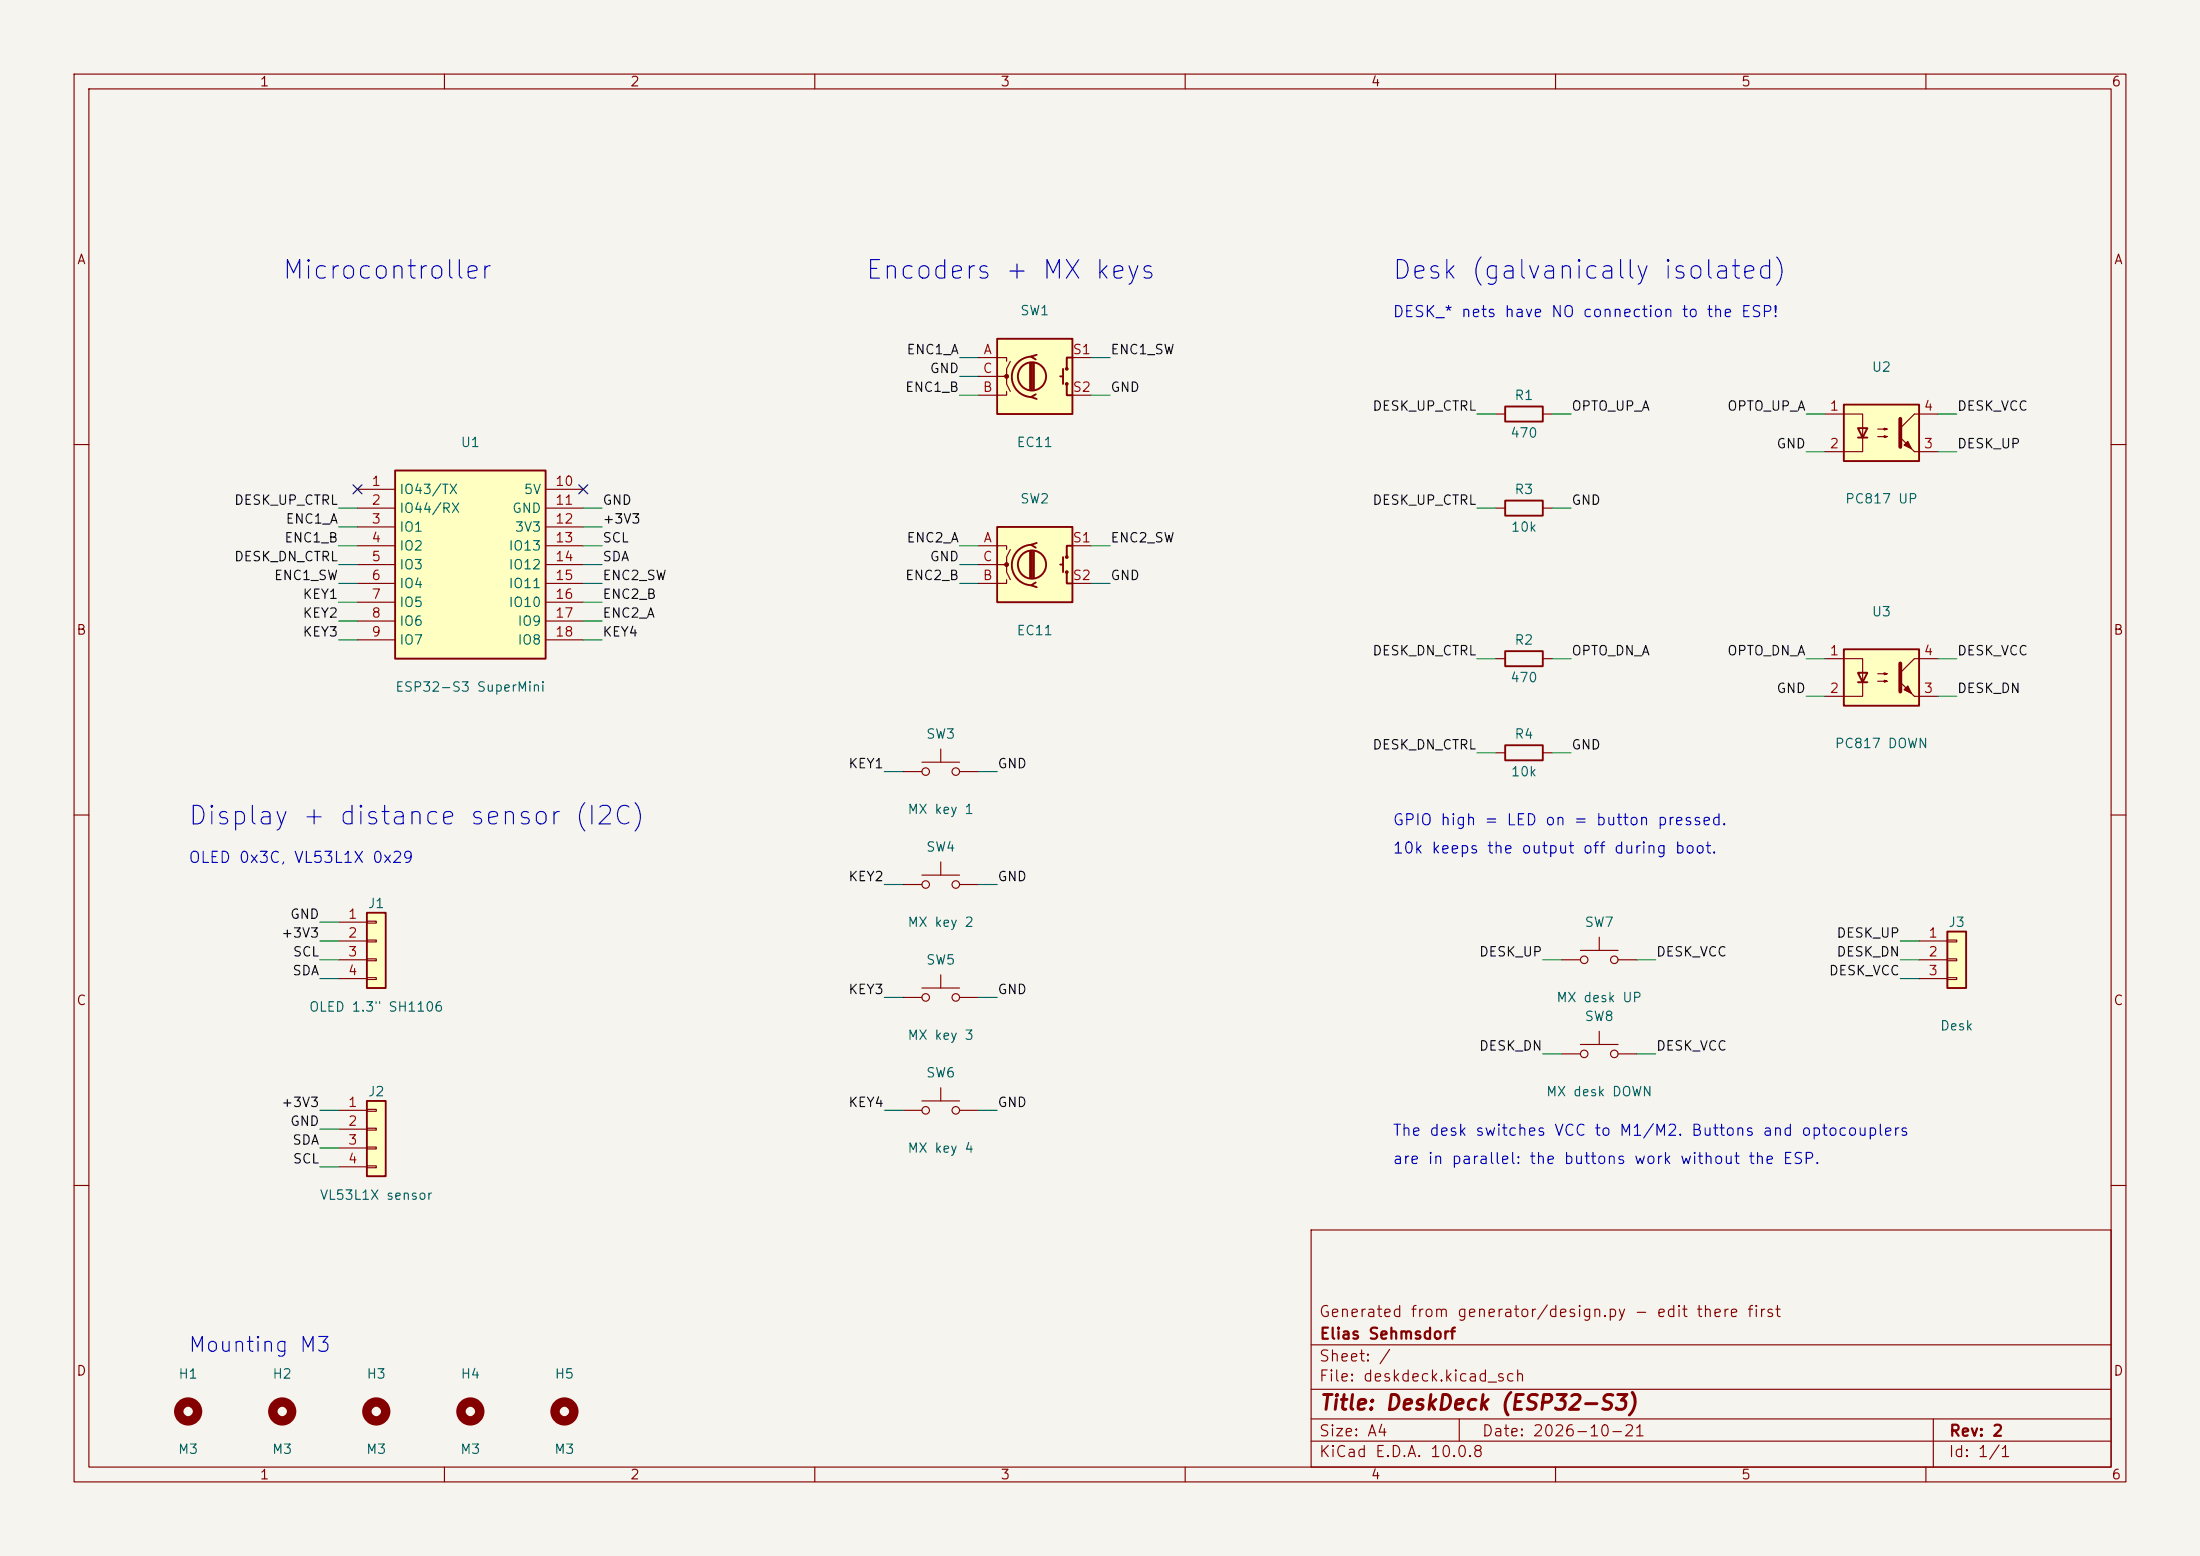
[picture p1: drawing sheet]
(kicad_sch
 (version 20230121)
 (generator eeschema)
 (paper "A4")
 (title_block
  (title "DeskDeck (ESP32-S3)")
  (date "2026-10-21")
  (rev "2")
  (company "Elias Sehmsdorf")
  (comment 1 "Generated from generator/design.py - edit there first"))
 (lib_symbols
  (symbol "deskdeck:ESP32-S3_SuperMini" (in_bom yes) (on_board yes)
   (property "Reference" "U" (at 0 15.24 0) (effects (font (size 1.27 1.27))))
   (property "Value" "ESP32-S3 SuperMini" (at 0 -15.24 0) (effects (font (size 1.27 1.27))))
   (property "Footprint" "deskdeck:ESP32-S3_SuperMini_Socket" (at 0 -17.78 0) (effects (font (size 1.27 1.27))
    hide))
   (property "Datasheet" "~" (at 0 0 0) (effects (font (size 1.27 1.27))
    hide))
   (property "ki_description" "ESP32-S3 SuperMini (4 MB flash, 2 MB PSRAM), on female headers" (at 0 0 0) (effects (font (size 1.27 1.27))
    hide))
   (symbol "ESP32-S3_SuperMini_0_1"
    (rectangle (start -10.16 12.7) (end 10.16 -12.7) (stroke (width 0.254) (type default)) (fill (type background))))
   (symbol "ESP32-S3_SuperMini_1_1"
    (pin passive line (at -15.24 10.16 0) (length 5.08) (name "IO43/TX" (effects (font (size 1.27 1.27)))) (number "1" (effects (font (size 1.27 1.27)))))
    (pin passive line (at 15.24 10.16 180) (length 5.08) (name "5V" (effects (font (size 1.27 1.27)))) (number "10" (effects (font (size 1.27 1.27)))))
    (pin passive line (at -15.24 7.62 0) (length 5.08) (name "IO44/RX" (effects (font (size 1.27 1.27)))) (number "2" (effects (font (size 1.27 1.27)))))
    (pin passive line (at 15.24 7.62 180) (length 5.08) (name "GND" (effects (font (size 1.27 1.27)))) (number "11" (effects (font (size 1.27 1.27)))))
    (pin passive line (at -15.24 5.08 0) (length 5.08) (name "IO1" (effects (font (size 1.27 1.27)))) (number "3" (effects (font (size 1.27 1.27)))))
    (pin passive line (at 15.24 5.08 180) (length 5.08) (name "3V3" (effects (font (size 1.27 1.27)))) (number "12" (effects (font (size 1.27 1.27)))))
    (pin passive line (at -15.24 2.54 0) (length 5.08) (name "IO2" (effects (font (size 1.27 1.27)))) (number "4" (effects (font (size 1.27 1.27)))))
    (pin passive line (at 15.24 2.54 180) (length 5.08) (name "IO13" (effects (font (size 1.27 1.27)))) (number "13" (effects (font (size 1.27 1.27)))))
    (pin passive line (at -15.24 0 0) (length 5.08) (name "IO3" (effects (font (size 1.27 1.27)))) (number "5" (effects (font (size 1.27 1.27)))))
    (pin passive line (at 15.24 0 180) (length 5.08) (name "IO12" (effects (font (size 1.27 1.27)))) (number "14" (effects (font (size 1.27 1.27)))))
    (pin passive line (at -15.24 -2.54 0) (length 5.08) (name "IO4" (effects (font (size 1.27 1.27)))) (number "6" (effects (font (size 1.27 1.27)))))
    (pin passive line (at 15.24 -2.54 180) (length 5.08) (name "IO11" (effects (font (size 1.27 1.27)))) (number "15" (effects (font (size 1.27 1.27)))))
    (pin passive line (at -15.24 -5.08 0) (length 5.08) (name "IO5" (effects (font (size 1.27 1.27)))) (number "7" (effects (font (size 1.27 1.27)))))
    (pin passive line (at 15.24 -5.08 180) (length 5.08) (name "IO10" (effects (font (size 1.27 1.27)))) (number "16" (effects (font (size 1.27 1.27)))))
    (pin passive line (at -15.24 -7.62 0) (length 5.08) (name "IO6" (effects (font (size 1.27 1.27)))) (number "8" (effects (font (size 1.27 1.27)))))
    (pin passive line (at 15.24 -7.62 180) (length 5.08) (name "IO9" (effects (font (size 1.27 1.27)))) (number "17" (effects (font (size 1.27 1.27)))))
    (pin passive line (at -15.24 -10.16 0) (length 5.08) (name "IO7" (effects (font (size 1.27 1.27)))) (number "9" (effects (font (size 1.27 1.27)))))
    (pin passive line (at 15.24 -10.16 180) (length 5.08) (name "IO8" (effects (font (size 1.27 1.27)))) (number "18" (effects (font (size 1.27 1.27)))))))
  (symbol "Connector_Generic:Conn_01x04"
   (pin_names
    (offset 1.016)
    hide) (in_bom yes) (on_board yes)
   (property "Reference" "J" (at 0 5.08 0) (effects (font (size 1.27 1.27))))
   (property "Value" "Conn_01x04" (at 0 -7.62 0) (effects (font (size 1.27 1.27))))
   (property "Footprint" "" (at 0 0 0) (effects (font (size 1.27 1.27))
    hide))
   (property "Datasheet" "~" (at 0 0 0) (effects (font (size 1.27 1.27))
    hide))
   (property "ki_keywords" "connector" (at 0 0 0) (effects (font (size 1.27 1.27))
    hide))
   (property "ki_description" "Generic connector, single row, 01x04, script generated (kicad-library-utils/schlib/autogen/connector/)" (at 0 0 0) (effects (font (size 1.27 1.27))
    hide))
   (property "ki_fp_filters" "Connector*:*_1x??_*" (at 0 0 0) (effects (font (size 1.27 1.27))
    hide))
   (symbol "Conn_01x04_1_1"
    (rectangle (start -1.27 -4.953) (end 0 -5.207) (stroke (width 0.1524) (type default)) (fill (type none)))
    (rectangle (start -1.27 -2.413) (end 0 -2.667) (stroke (width 0.1524) (type default)) (fill (type none)))
    (rectangle (start -1.27 0.127) (end 0 -0.127) (stroke (width 0.1524) (type default)) (fill (type none)))
    (rectangle (start -1.27 2.667) (end 0 2.413) (stroke (width 0.1524) (type default)) (fill (type none)))
    (rectangle (start -1.27 3.81) (end 1.27 -6.35) (stroke (width 0.254) (type default)) (fill (type background)))
    (pin passive line (at -5.08 2.54 0) (length 3.81) (name "Pin_1" (effects (font (size 1.27 1.27)))) (number "1" (effects (font (size 1.27 1.27)))))
    (pin passive line (at -5.08 0 0) (length 3.81) (name "Pin_2" (effects (font (size 1.27 1.27)))) (number "2" (effects (font (size 1.27 1.27)))))
    (pin passive line (at -5.08 -2.54 0) (length 3.81) (name "Pin_3" (effects (font (size 1.27 1.27)))) (number "3" (effects (font (size 1.27 1.27)))))
    (pin passive line (at -5.08 -5.08 0) (length 3.81) (name "Pin_4" (effects (font (size 1.27 1.27)))) (number "4" (effects (font (size 1.27 1.27)))))))
  (symbol "Device:RotaryEncoder_Switch"
   (pin_names
    (offset 0.254)
    hide) (in_bom yes) (on_board yes)
   (property "Reference" "SW" (at 0 6.604 0) (effects (font (size 1.27 1.27))))
   (property "Value" "RotaryEncoder_Switch" (at 0 -6.604 0) (effects (font (size 1.27 1.27))))
   (property "Footprint" "" (at -3.81 4.064 0) (effects (font (size 1.27 1.27))
    hide))
   (property "Datasheet" "~" (at 0 6.604 0) (effects (font (size 1.27 1.27))
    hide))
   (property "ki_keywords" "rotary switch encoder switch push button" (at 0 0 0) (effects (font (size 1.27 1.27))
    hide))
   (property "ki_description" "Rotary encoder, dual channel, incremental quadrate outputs, with switch" (at 0 0 0) (effects (font (size 1.27 1.27))
    hide))
   (property "ki_fp_filters" "RotaryEncoder*Switch*" (at 0 0 0) (effects (font (size 1.27 1.27))
    hide))
   (symbol "RotaryEncoder_Switch_0_1"
    (rectangle (start -5.08 5.08) (end 5.08 -5.08) (stroke (width 0.254) (type default)) (fill (type background)))
    (circle (center -3.81 0) (radius 0.254) (stroke (width 0) (type default)) (fill (type outline)))
    (circle (center -0.381 0) (radius 1.905) (stroke (width 0.254) (type default)) (fill (type none)))
    (arc (start -0.381 2.667) (mid -3.0988 -0.0635) (end -0.381 -2.794) (stroke (width 0.254) (type default)) (fill (type none)))
    (polyline (pts (xy -0.635 -1.778) (xy -0.635 1.778)) (stroke (width 0.254) (type default)) (fill (type none)))
    (polyline (pts (xy -0.381 -1.778) (xy -0.381 1.778)) (stroke (width 0.254) (type default)) (fill (type none)))
    (polyline (pts (xy -0.127 1.778) (xy -0.127 -1.778)) (stroke (width 0.254) (type default)) (fill (type none)))
    (polyline (pts (xy 3.81 0) (xy 3.429 0)) (stroke (width 0.254) (type default)) (fill (type none)))
    (polyline (pts (xy 3.81 1.016) (xy 3.81 -1.016)) (stroke (width 0.254) (type default)) (fill (type none)))
    (polyline (pts (xy -5.08 -2.54) (xy -3.81 -2.54) (xy -3.81 -2.032)) (stroke (width 0) (type default)) (fill (type none)))
    (polyline (pts (xy -5.08 2.54) (xy -3.81 2.54) (xy -3.81 2.032)) (stroke (width 0) (type default)) (fill (type none)))
    (polyline (pts (xy 0.254 -3.048) (xy -0.508 -2.794) (xy 0.127 -2.413)) (stroke (width 0.254) (type default)) (fill (type none)))
    (polyline (pts (xy 0.254 2.921) (xy -0.508 2.667) (xy 0.127 2.286)) (stroke (width 0.254) (type default)) (fill (type none)))
    (polyline (pts (xy 5.08 -2.54) (xy 4.318 -2.54) (xy 4.318 -1.016)) (stroke (width 0.254) (type default)) (fill (type none)))
    (polyline (pts (xy 5.08 2.54) (xy 4.318 2.54) (xy 4.318 1.016)) (stroke (width 0.254) (type default)) (fill (type none)))
    (polyline (pts (xy -5.08 0) (xy -3.81 0) (xy -3.81 -1.016) (xy -3.302 -2.032)) (stroke (width 0) (type default)) (fill (type none)))
    (polyline (pts (xy -4.318 0) (xy -3.81 0) (xy -3.81 1.016) (xy -3.302 2.032)) (stroke (width 0) (type default)) (fill (type none)))
    (circle (center 4.318 -1.016) (radius 0.127) (stroke (width 0.254) (type default)) (fill (type none)))
    (circle (center 4.318 1.016) (radius 0.127) (stroke (width 0.254) (type default)) (fill (type none))))
   (symbol "RotaryEncoder_Switch_1_1"
    (pin passive line (at -7.62 2.54 0) (length 2.54) (name "A" (effects (font (size 1.27 1.27)))) (number "A" (effects (font (size 1.27 1.27)))))
    (pin passive line (at -7.62 -2.54 0) (length 2.54) (name "B" (effects (font (size 1.27 1.27)))) (number "B" (effects (font (size 1.27 1.27)))))
    (pin passive line (at -7.62 0 0) (length 2.54) (name "C" (effects (font (size 1.27 1.27)))) (number "C" (effects (font (size 1.27 1.27)))))
    (pin passive line (at 7.62 2.54 180) (length 2.54) (name "S1" (effects (font (size 1.27 1.27)))) (number "S1" (effects (font (size 1.27 1.27)))))
    (pin passive line (at 7.62 -2.54 180) (length 2.54) (name "S2" (effects (font (size 1.27 1.27)))) (number "S2" (effects (font (size 1.27 1.27)))))))
  (symbol "Switch:SW_Push"
   (pin_numbers hide)
   (pin_names
    (offset 1.016)
    hide) (in_bom yes) (on_board yes)
   (property "Reference" "SW" (at 1.27 2.54 0) (effects (font (size 1.27 1.27)) (justify left)))
   (property "Value" "SW_Push" (at 0 -1.524 0) (effects (font (size 1.27 1.27))))
   (property "Footprint" "" (at 0 5.08 0) (effects (font (size 1.27 1.27))
    hide))
   (property "Datasheet" "~" (at 0 5.08 0) (effects (font (size 1.27 1.27))
    hide))
   (property "ki_keywords" "switch normally-open pushbutton push-button" (at 0 0 0) (effects (font (size 1.27 1.27))
    hide))
   (property "ki_description" "Push button switch, generic, two pins" (at 0 0 0) (effects (font (size 1.27 1.27))
    hide))
   (symbol "SW_Push_0_1"
    (circle (center -2.032 0) (radius 0.508) (stroke (width 0) (type default)) (fill (type none)))
    (polyline (pts (xy 0 1.27) (xy 0 3.048)) (stroke (width 0) (type default)) (fill (type none)))
    (polyline (pts (xy 2.54 1.27) (xy -2.54 1.27)) (stroke (width 0) (type default)) (fill (type none)))
    (circle (center 2.032 0) (radius 0.508) (stroke (width 0) (type default)) (fill (type none)))
    (pin passive line (at -5.08 0 0) (length 2.54) (name "1" (effects (font (size 1.27 1.27)))) (number "1" (effects (font (size 1.27 1.27)))))
    (pin passive line (at 5.08 0 180) (length 2.54) (name "2" (effects (font (size 1.27 1.27)))) (number "2" (effects (font (size 1.27 1.27)))))))
  (symbol "Isolator:PC817"
   (pin_names
    (offset 1.016)) (in_bom yes) (on_board yes)
   (property "Reference" "U" (at -5.08 5.08 0) (effects (font (size 1.27 1.27)) (justify left)))
   (property "Value" "PC817" (at 0 5.08 0) (effects (font (size 1.27 1.27)) (justify left)))
   (property "Footprint" "Package_DIP:DIP-4_W7.62mm" (at -5.08 -5.08 0) (effects (font (size 1.27 1.27)
    italic) (justify left)
    hide))
   (property "Datasheet" "http://www.soselectronic.cz/a_info/resource/d/pc817.pdf" (at 0 0 0) (effects (font (size 1.27 1.27)) (justify left)
    hide))
   (property "ki_keywords" "NPN DC Optocoupler" (at 0 0 0) (effects (font (size 1.27 1.27))
    hide))
   (property "ki_description" "DC Optocoupler, Vce 35V, CTR 50-300%, DIP-4" (at 0 0 0) (effects (font (size 1.27 1.27))
    hide))
   (property "ki_fp_filters" "DIP*W7.62mm*" (at 0 0 0) (effects (font (size 1.27 1.27))
    hide))
   (symbol "PC817_0_1"
    (rectangle (start -5.08 3.81) (end 5.08 -3.81) (stroke (width 0.254) (type default)) (fill (type background)))
    (polyline (pts (xy -3.175 -0.635) (xy -1.905 -0.635)) (stroke (width 0.254) (type default)) (fill (type none)))
    (polyline (pts (xy 2.54 0.635) (xy 4.445 2.54)) (stroke (width 0) (type default)) (fill (type none)))
    (polyline (pts (xy 4.445 -2.54) (xy 2.54 -0.635)) (stroke (width 0) (type default)) (fill (type outline)))
    (polyline (pts (xy 4.445 -2.54) (xy 5.08 -2.54)) (stroke (width 0) (type default)) (fill (type none)))
    (polyline (pts (xy 4.445 2.54) (xy 5.08 2.54)) (stroke (width 0) (type default)) (fill (type none)))
    (polyline (pts (xy -5.08 2.54) (xy -2.54 2.54) (xy -2.54 -0.635)) (stroke (width 0) (type default)) (fill (type none)))
    (polyline (pts (xy -2.54 -0.635) (xy -2.54 -2.54) (xy -5.08 -2.54)) (stroke (width 0) (type default)) (fill (type none)))
    (polyline (pts (xy 2.54 1.905) (xy 2.54 -1.905) (xy 2.54 -1.905)) (stroke (width 0.508) (type default)) (fill (type none)))
    (polyline (pts (xy -2.54 -0.635) (xy -3.175 0.635) (xy -1.905 0.635) (xy -2.54 -0.635)) (stroke (width 0.254) (type default)) (fill (type none)))
    (polyline (pts (xy -0.508 -0.508) (xy 0.762 -0.508) (xy 0.381 -0.635) (xy 0.381 -0.381) (xy 0.762 -0.508)) (stroke (width 0) (type default)) (fill (type none)))
    (polyline (pts (xy -0.508 0.508) (xy 0.762 0.508) (xy 0.381 0.381) (xy 0.381 0.635) (xy 0.762 0.508)) (stroke (width 0) (type default)) (fill (type none)))
    (polyline (pts (xy 3.048 -1.651) (xy 3.556 -1.143) (xy 4.064 -2.159) (xy 3.048 -1.651) (xy 3.048 -1.651)) (stroke (width 0) (type default)) (fill (type outline))))
   (symbol "PC817_1_1"
    (pin passive line (at -7.62 2.54 0) (length 2.54) (name "~" (effects (font (size 1.27 1.27)))) (number "1" (effects (font (size 1.27 1.27)))))
    (pin passive line (at -7.62 -2.54 0) (length 2.54) (name "~" (effects (font (size 1.27 1.27)))) (number "2" (effects (font (size 1.27 1.27)))))
    (pin passive line (at 7.62 -2.54 180) (length 2.54) (name "~" (effects (font (size 1.27 1.27)))) (number "3" (effects (font (size 1.27 1.27)))))
    (pin passive line (at 7.62 2.54 180) (length 2.54) (name "~" (effects (font (size 1.27 1.27)))) (number "4" (effects (font (size 1.27 1.27)))))))
  (symbol "Device:R"
   (pin_numbers hide)
   (pin_names
    (offset 0)) (in_bom yes) (on_board yes)
   (property "Reference" "R" (at 2.032 0 90) (effects (font (size 1.27 1.27))))
   (property "Value" "R" (at 0 0 90) (effects (font (size 1.27 1.27))))
   (property "Footprint" "" (at -1.778 0 90) (effects (font (size 1.27 1.27))
    hide))
   (property "Datasheet" "~" (at 0 0 0) (effects (font (size 1.27 1.27))
    hide))
   (property "ki_keywords" "R res resistor" (at 0 0 0) (effects (font (size 1.27 1.27))
    hide))
   (property "ki_description" "Resistor" (at 0 0 0) (effects (font (size 1.27 1.27))
    hide))
   (property "ki_fp_filters" "R_*" (at 0 0 0) (effects (font (size 1.27 1.27))
    hide))
   (symbol "R_0_1"
    (rectangle (start -1.016 -2.54) (end 1.016 2.54) (stroke (width 0.254) (type default)) (fill (type none))))
   (symbol "R_1_1"
    (pin passive line (at 0 3.81 270) (length 1.27) (name "~" (effects (font (size 1.27 1.27)))) (number "1" (effects (font (size 1.27 1.27)))))
    (pin passive line (at 0 -3.81 90) (length 1.27) (name "~" (effects (font (size 1.27 1.27)))) (number "2" (effects (font (size 1.27 1.27)))))))
  (symbol "Connector_Generic:Conn_01x03"
   (pin_names
    (offset 1.016)
    hide) (in_bom yes) (on_board yes)
   (property "Reference" "J" (at 0 5.08 0) (effects (font (size 1.27 1.27))))
   (property "Value" "Conn_01x03" (at 0 -5.08 0) (effects (font (size 1.27 1.27))))
   (property "Footprint" "" (at 0 0 0) (effects (font (size 1.27 1.27))
    hide))
   (property "Datasheet" "~" (at 0 0 0) (effects (font (size 1.27 1.27))
    hide))
   (property "ki_keywords" "connector" (at 0 0 0) (effects (font (size 1.27 1.27))
    hide))
   (property "ki_description" "Generic connector, single row, 01x03, script generated (kicad-library-utils/schlib/autogen/connector/)" (at 0 0 0) (effects (font (size 1.27 1.27))
    hide))
   (property "ki_fp_filters" "Connector*:*_1x??_*" (at 0 0 0) (effects (font (size 1.27 1.27))
    hide))
   (symbol "Conn_01x03_1_1"
    (rectangle (start -1.27 -2.413) (end 0 -2.667) (stroke (width 0.1524) (type default)) (fill (type none)))
    (rectangle (start -1.27 0.127) (end 0 -0.127) (stroke (width 0.1524) (type default)) (fill (type none)))
    (rectangle (start -1.27 2.667) (end 0 2.413) (stroke (width 0.1524) (type default)) (fill (type none)))
    (rectangle (start -1.27 3.81) (end 1.27 -3.81) (stroke (width 0.254) (type default)) (fill (type background)))
    (pin passive line (at -5.08 2.54 0) (length 3.81) (name "Pin_1" (effects (font (size 1.27 1.27)))) (number "1" (effects (font (size 1.27 1.27)))))
    (pin passive line (at -5.08 0 0) (length 3.81) (name "Pin_2" (effects (font (size 1.27 1.27)))) (number "2" (effects (font (size 1.27 1.27)))))
    (pin passive line (at -5.08 -2.54 0) (length 3.81) (name "Pin_3" (effects (font (size 1.27 1.27)))) (number "3" (effects (font (size 1.27 1.27)))))))
  (symbol "Mechanical:MountingHole"
   (pin_names
    (offset 1.016)) (in_bom yes) (on_board yes)
   (property "Reference" "H" (at 0 5.08 0) (effects (font (size 1.27 1.27))))
   (property "Value" "MountingHole" (at 0 3.175 0) (effects (font (size 1.27 1.27))))
   (property "Footprint" "" (at 0 0 0) (effects (font (size 1.27 1.27))
    hide))
   (property "Datasheet" "~" (at 0 0 0) (effects (font (size 1.27 1.27))
    hide))
   (property "ki_keywords" "mounting hole" (at 0 0 0) (effects (font (size 1.27 1.27))
    hide))
   (property "ki_description" "Mounting Hole without connection" (at 0 0 0) (effects (font (size 1.27 1.27))
    hide))
   (property "ki_fp_filters" "MountingHole*" (at 0 0 0) (effects (font (size 1.27 1.27))
    hide))
   (symbol "MountingHole_0_1"
    (circle (center 0 0) (radius 1.27) (stroke (width 1.27) (type default)) (fill (type none))))))
 (wire (pts (xy 48.26 68.58) (xy 45.72 68.58)) (stroke (width 0) (type default)))
 (wire (pts (xy 78.74 68.58) (xy 81.28 68.58)) (stroke (width 0) (type default)))
 (wire (pts (xy 48.26 71.12) (xy 45.72 71.12)) (stroke (width 0) (type default)))
 (wire (pts (xy 78.74 71.12) (xy 81.28 71.12)) (stroke (width 0) (type default)))
 (wire (pts (xy 48.26 73.66) (xy 45.72 73.66)) (stroke (width 0) (type default)))
 (wire (pts (xy 78.74 73.66) (xy 81.28 73.66)) (stroke (width 0) (type default)))
 (wire (pts (xy 48.26 76.2) (xy 45.72 76.2)) (stroke (width 0) (type default)))
 (wire (pts (xy 78.74 76.2) (xy 81.28 76.2)) (stroke (width 0) (type default)))
 (wire (pts (xy 48.26 78.74) (xy 45.72 78.74)) (stroke (width 0) (type default)))
 (wire (pts (xy 78.74 78.74) (xy 81.28 78.74)) (stroke (width 0) (type default)))
 (wire (pts (xy 48.26 81.28) (xy 45.72 81.28)) (stroke (width 0) (type default)))
 (wire (pts (xy 78.74 81.28) (xy 81.28 81.28)) (stroke (width 0) (type default)))
 (wire (pts (xy 48.26 83.82) (xy 45.72 83.82)) (stroke (width 0) (type default)))
 (wire (pts (xy 78.74 83.82) (xy 81.28 83.82)) (stroke (width 0) (type default)))
 (wire (pts (xy 48.26 86.36) (xy 45.72 86.36)) (stroke (width 0) (type default)))
 (wire (pts (xy 78.74 86.36) (xy 81.28 86.36)) (stroke (width 0) (type default)))
 (wire (pts (xy 45.72 124.46) (xy 43.18 124.46)) (stroke (width 0) (type default)))
 (wire (pts (xy 45.72 127) (xy 43.18 127)) (stroke (width 0) (type default)))
 (wire (pts (xy 45.72 129.54) (xy 43.18 129.54)) (stroke (width 0) (type default)))
 (wire (pts (xy 45.72 132.08) (xy 43.18 132.08)) (stroke (width 0) (type default)))
 (wire (pts (xy 132.08 48.26) (xy 129.54 48.26)) (stroke (width 0) (type default)))
 (wire (pts (xy 132.08 53.34) (xy 129.54 53.34)) (stroke (width 0) (type default)))
 (wire (pts (xy 132.08 50.8) (xy 129.54 50.8)) (stroke (width 0) (type default)))
 (wire (pts (xy 147.32 48.26) (xy 149.86 48.26)) (stroke (width 0) (type default)))
 (wire (pts (xy 147.32 53.34) (xy 149.86 53.34)) (stroke (width 0) (type default)))
 (wire (pts (xy 132.08 73.66) (xy 129.54 73.66)) (stroke (width 0) (type default)))
 (wire (pts (xy 132.08 78.74) (xy 129.54 78.74)) (stroke (width 0) (type default)))
 (wire (pts (xy 132.08 76.2) (xy 129.54 76.2)) (stroke (width 0) (type default)))
 (wire (pts (xy 147.32 73.66) (xy 149.86 73.66)) (stroke (width 0) (type default)))
 (wire (pts (xy 147.32 78.74) (xy 149.86 78.74)) (stroke (width 0) (type default)))
 (wire (pts (xy 121.92 104.14) (xy 119.38 104.14)) (stroke (width 0) (type default)))
 (wire (pts (xy 132.08 104.14) (xy 134.62 104.14)) (stroke (width 0) (type default)))
 (wire (pts (xy 121.92 119.38) (xy 119.38 119.38)) (stroke (width 0) (type default)))
 (wire (pts (xy 132.08 119.38) (xy 134.62 119.38)) (stroke (width 0) (type default)))
 (wire (pts (xy 121.92 134.62) (xy 119.38 134.62)) (stroke (width 0) (type default)))
 (wire (pts (xy 132.08 134.62) (xy 134.62 134.62)) (stroke (width 0) (type default)))
 (wire (pts (xy 121.92 149.86) (xy 119.38 149.86)) (stroke (width 0) (type default)))
 (wire (pts (xy 132.08 149.86) (xy 134.62 149.86)) (stroke (width 0) (type default)))
 (wire (pts (xy 210.82 129.54) (xy 208.28 129.54)) (stroke (width 0) (type default)))
 (wire (pts (xy 220.98 129.54) (xy 223.52 129.54)) (stroke (width 0) (type default)))
 (wire (pts (xy 210.82 142.24) (xy 208.28 142.24)) (stroke (width 0) (type default)))
 (wire (pts (xy 220.98 142.24) (xy 223.52 142.24)) (stroke (width 0) (type default)))
 (wire (pts (xy 246.38 55.88) (xy 243.84 55.88)) (stroke (width 0) (type default)))
 (wire (pts (xy 246.38 60.96) (xy 243.84 60.96)) (stroke (width 0) (type default)))
 (wire (pts (xy 261.62 60.96) (xy 264.16 60.96)) (stroke (width 0) (type default)))
 (wire (pts (xy 261.62 55.88) (xy 264.16 55.88)) (stroke (width 0) (type default)))
 (wire (pts (xy 246.38 88.9) (xy 243.84 88.9)) (stroke (width 0) (type default)))
 (wire (pts (xy 246.38 93.98) (xy 243.84 93.98)) (stroke (width 0) (type default)))
 (wire (pts (xy 261.62 93.98) (xy 264.16 93.98)) (stroke (width 0) (type default)))
 (wire (pts (xy 261.62 88.9) (xy 264.16 88.9)) (stroke (width 0) (type default)))
 (wire (pts (xy 201.93 55.88) (xy 199.39 55.88)) (stroke (width 0) (type default)))
 (wire (pts (xy 209.55 55.88) (xy 212.09 55.88)) (stroke (width 0) (type default)))
 (wire (pts (xy 201.93 88.9) (xy 199.39 88.9)) (stroke (width 0) (type default)))
 (wire (pts (xy 209.55 88.9) (xy 212.09 88.9)) (stroke (width 0) (type default)))
 (wire (pts (xy 201.93 68.58) (xy 199.39 68.58)) (stroke (width 0) (type default)))
 (wire (pts (xy 209.55 68.58) (xy 212.09 68.58)) (stroke (width 0) (type default)))
 (wire (pts (xy 201.93 101.6) (xy 199.39 101.6)) (stroke (width 0) (type default)))
 (wire (pts (xy 209.55 101.6) (xy 212.09 101.6)) (stroke (width 0) (type default)))
 (wire (pts (xy 45.72 149.86) (xy 43.18 149.86)) (stroke (width 0) (type default)))
 (wire (pts (xy 45.72 152.4) (xy 43.18 152.4)) (stroke (width 0) (type default)))
 (wire (pts (xy 45.72 154.94) (xy 43.18 154.94)) (stroke (width 0) (type default)))
 (wire (pts (xy 45.72 157.48) (xy 43.18 157.48)) (stroke (width 0) (type default)))
 (wire (pts (xy 259.08 127) (xy 256.54 127)) (stroke (width 0) (type default)))
 (wire (pts (xy 259.08 129.54) (xy 256.54 129.54)) (stroke (width 0) (type default)))
 (wire (pts (xy 259.08 132.08) (xy 256.54 132.08)) (stroke (width 0) (type default)))
 (label "DESK_UP_CTRL" (at 45.72 68.58 180) (fields_autoplaced) (effects (font (size 1.27 1.27)) (justify right bottom)))
 (label "GND" (at 81.28 68.58 0) (fields_autoplaced) (effects (font (size 1.27 1.27)) (justify left bottom)))
 (label "ENC1_A" (at 45.72 71.12 180) (fields_autoplaced) (effects (font (size 1.27 1.27)) (justify right bottom)))
 (label "+3V3" (at 81.28 71.12 0) (fields_autoplaced) (effects (font (size 1.27 1.27)) (justify left bottom)))
 (label "ENC1_B" (at 45.72 73.66 180) (fields_autoplaced) (effects (font (size 1.27 1.27)) (justify right bottom)))
 (label "SCL" (at 81.28 73.66 0) (fields_autoplaced) (effects (font (size 1.27 1.27)) (justify left bottom)))
 (label "DESK_DN_CTRL" (at 45.72 76.2 180) (fields_autoplaced) (effects (font (size 1.27 1.27)) (justify right bottom)))
 (label "SDA" (at 81.28 76.2 0) (fields_autoplaced) (effects (font (size 1.27 1.27)) (justify left bottom)))
 (label "ENC1_SW" (at 45.72 78.74 180) (fields_autoplaced) (effects (font (size 1.27 1.27)) (justify right bottom)))
 (label "ENC2_SW" (at 81.28 78.74 0) (fields_autoplaced) (effects (font (size 1.27 1.27)) (justify left bottom)))
 (label "KEY1" (at 45.72 81.28 180) (fields_autoplaced) (effects (font (size 1.27 1.27)) (justify right bottom)))
 (label "ENC2_B" (at 81.28 81.28 0) (fields_autoplaced) (effects (font (size 1.27 1.27)) (justify left bottom)))
 (label "KEY2" (at 45.72 83.82 180) (fields_autoplaced) (effects (font (size 1.27 1.27)) (justify right bottom)))
 (label "ENC2_A" (at 81.28 83.82 0) (fields_autoplaced) (effects (font (size 1.27 1.27)) (justify left bottom)))
 (label "KEY3" (at 45.72 86.36 180) (fields_autoplaced) (effects (font (size 1.27 1.27)) (justify right bottom)))
 (label "KEY4" (at 81.28 86.36 0) (fields_autoplaced) (effects (font (size 1.27 1.27)) (justify left bottom)))
 (label "GND" (at 43.18 124.46 180) (fields_autoplaced) (effects (font (size 1.27 1.27)) (justify right bottom)))
 (label "+3V3" (at 43.18 127 180) (fields_autoplaced) (effects (font (size 1.27 1.27)) (justify right bottom)))
 (label "SCL" (at 43.18 129.54 180) (fields_autoplaced) (effects (font (size 1.27 1.27)) (justify right bottom)))
 (label "SDA" (at 43.18 132.08 180) (fields_autoplaced) (effects (font (size 1.27 1.27)) (justify right bottom)))
 (label "ENC1_A" (at 129.54 48.26 180) (fields_autoplaced) (effects (font (size 1.27 1.27)) (justify right bottom)))
 (label "ENC1_B" (at 129.54 53.34 180) (fields_autoplaced) (effects (font (size 1.27 1.27)) (justify right bottom)))
 (label "GND" (at 129.54 50.8 180) (fields_autoplaced) (effects (font (size 1.27 1.27)) (justify right bottom)))
 (label "ENC1_SW" (at 149.86 48.26 0) (fields_autoplaced) (effects (font (size 1.27 1.27)) (justify left bottom)))
 (label "GND" (at 149.86 53.34 0) (fields_autoplaced) (effects (font (size 1.27 1.27)) (justify left bottom)))
 (label "ENC2_A" (at 129.54 73.66 180) (fields_autoplaced) (effects (font (size 1.27 1.27)) (justify right bottom)))
 (label "ENC2_B" (at 129.54 78.74 180) (fields_autoplaced) (effects (font (size 1.27 1.27)) (justify right bottom)))
 (label "GND" (at 129.54 76.2 180) (fields_autoplaced) (effects (font (size 1.27 1.27)) (justify right bottom)))
 (label "ENC2_SW" (at 149.86 73.66 0) (fields_autoplaced) (effects (font (size 1.27 1.27)) (justify left bottom)))
 (label "GND" (at 149.86 78.74 0) (fields_autoplaced) (effects (font (size 1.27 1.27)) (justify left bottom)))
 (label "KEY1" (at 119.38 104.14 180) (fields_autoplaced) (effects (font (size 1.27 1.27)) (justify right bottom)))
 (label "GND" (at 134.62 104.14 0) (fields_autoplaced) (effects (font (size 1.27 1.27)) (justify left bottom)))
 (label "KEY2" (at 119.38 119.38 180) (fields_autoplaced) (effects (font (size 1.27 1.27)) (justify right bottom)))
 (label "GND" (at 134.62 119.38 0) (fields_autoplaced) (effects (font (size 1.27 1.27)) (justify left bottom)))
 (label "KEY3" (at 119.38 134.62 180) (fields_autoplaced) (effects (font (size 1.27 1.27)) (justify right bottom)))
 (label "GND" (at 134.62 134.62 0) (fields_autoplaced) (effects (font (size 1.27 1.27)) (justify left bottom)))
 (label "KEY4" (at 119.38 149.86 180) (fields_autoplaced) (effects (font (size 1.27 1.27)) (justify right bottom)))
 (label "GND" (at 134.62 149.86 0) (fields_autoplaced) (effects (font (size 1.27 1.27)) (justify left bottom)))
 (label "DESK_UP" (at 208.28 129.54 180) (fields_autoplaced) (effects (font (size 1.27 1.27)) (justify right bottom)))
 (label "DESK_VCC" (at 223.52 129.54 0) (fields_autoplaced) (effects (font (size 1.27 1.27)) (justify left bottom)))
 (label "DESK_DN" (at 208.28 142.24 180) (fields_autoplaced) (effects (font (size 1.27 1.27)) (justify right bottom)))
 (label "DESK_VCC" (at 223.52 142.24 0) (fields_autoplaced) (effects (font (size 1.27 1.27)) (justify left bottom)))
 (label "OPTO_UP_A" (at 243.84 55.88 180) (fields_autoplaced) (effects (font (size 1.27 1.27)) (justify right bottom)))
 (label "GND" (at 243.84 60.96 180) (fields_autoplaced) (effects (font (size 1.27 1.27)) (justify right bottom)))
 (label "DESK_UP" (at 264.16 60.96 0) (fields_autoplaced) (effects (font (size 1.27 1.27)) (justify left bottom)))
 (label "DESK_VCC" (at 264.16 55.88 0) (fields_autoplaced) (effects (font (size 1.27 1.27)) (justify left bottom)))
 (label "OPTO_DN_A" (at 243.84 88.9 180) (fields_autoplaced) (effects (font (size 1.27 1.27)) (justify right bottom)))
 (label "GND" (at 243.84 93.98 180) (fields_autoplaced) (effects (font (size 1.27 1.27)) (justify right bottom)))
 (label "DESK_DN" (at 264.16 93.98 0) (fields_autoplaced) (effects (font (size 1.27 1.27)) (justify left bottom)))
 (label "DESK_VCC" (at 264.16 88.9 0) (fields_autoplaced) (effects (font (size 1.27 1.27)) (justify left bottom)))
 (label "DESK_UP_CTRL" (at 199.39 55.88 180) (fields_autoplaced) (effects (font (size 1.27 1.27)) (justify right bottom)))
 (label "OPTO_UP_A" (at 212.09 55.88 0) (fields_autoplaced) (effects (font (size 1.27 1.27)) (justify left bottom)))
 (label "DESK_DN_CTRL" (at 199.39 88.9 180) (fields_autoplaced) (effects (font (size 1.27 1.27)) (justify right bottom)))
 (label "OPTO_DN_A" (at 212.09 88.9 0) (fields_autoplaced) (effects (font (size 1.27 1.27)) (justify left bottom)))
 (label "DESK_UP_CTRL" (at 199.39 68.58 180) (fields_autoplaced) (effects (font (size 1.27 1.27)) (justify right bottom)))
 (label "GND" (at 212.09 68.58 0) (fields_autoplaced) (effects (font (size 1.27 1.27)) (justify left bottom)))
 (label "DESK_DN_CTRL" (at 199.39 101.6 180) (fields_autoplaced) (effects (font (size 1.27 1.27)) (justify right bottom)))
 (label "GND" (at 212.09 101.6 0) (fields_autoplaced) (effects (font (size 1.27 1.27)) (justify left bottom)))
 (label "+3V3" (at 43.18 149.86 180) (fields_autoplaced) (effects (font (size 1.27 1.27)) (justify right bottom)))
 (label "GND" (at 43.18 152.4 180) (fields_autoplaced) (effects (font (size 1.27 1.27)) (justify right bottom)))
 (label "SDA" (at 43.18 154.94 180) (fields_autoplaced) (effects (font (size 1.27 1.27)) (justify right bottom)))
 (label "SCL" (at 43.18 157.48 180) (fields_autoplaced) (effects (font (size 1.27 1.27)) (justify right bottom)))
 (label "DESK_UP" (at 256.54 127 180) (fields_autoplaced) (effects (font (size 1.27 1.27)) (justify right bottom)))
 (label "DESK_DN" (at 256.54 129.54 180) (fields_autoplaced) (effects (font (size 1.27 1.27)) (justify right bottom)))
 (label "DESK_VCC" (at 256.54 132.08 180) (fields_autoplaced) (effects (font (size 1.27 1.27)) (justify right bottom)))
 (no_connect (at 48.26 66.04))
 (no_connect (at 78.74 66.04))
 (symbol
  (lib_id "deskdeck:ESP32-S3_SuperMini") (at 63.5 76.2 0) (unit 1) (in_bom yes) (on_board yes) (dnp no)
  (property "Reference" "U1" (at 63.5 59.69 0) (effects (font (size 1.27 1.27))))
  (property "Value" "ESP32-S3 SuperMini" (at 63.5 92.71 0) (effects (font (size 1.27 1.27))))
  (property "Footprint" "deskdeck:ESP32-S3_SuperMini_Socket" (at 63.5 76.2 0) (effects (font (size 1.27 1.27))
    hide))
  (property "Datasheet" "~" (at 63.5 76.2 0) (effects (font (size 1.27 1.27))
    hide)) (pin "1") (pin "10") (pin "2") (pin "11") (pin "3") (pin "12") (pin "4") (pin "13") (pin "5") (pin "14") (pin "6") (pin "15") (pin "7") (pin "16") (pin "8") (pin "17") (pin "9") (pin "18"))
 (symbol
  (lib_id "Connector_Generic:Conn_01x04") (at 50.8 127 0) (unit 1) (in_bom yes) (on_board yes) (dnp no)
  (property "Reference" "J1" (at 50.8 121.92 0) (effects (font (size 1.27 1.27))))
  (property "Value" "OLED 1.3\" SH1106" (at 50.8 135.89 0) (effects (font (size 1.27 1.27))))
  (property "Footprint" "deskdeck:OLED_1.3in_I2C_Socket" (at 50.8 127 0) (effects (font (size 1.27 1.27))
    hide))
  (property "Datasheet" "~" (at 50.8 127 0) (effects (font (size 1.27 1.27))
    hide)) (pin "1") (pin "2") (pin "3") (pin "4"))
 (symbol
  (lib_id "Device:RotaryEncoder_Switch") (at 139.7 50.8 0) (unit 1) (in_bom yes) (on_board yes) (dnp no)
  (property "Reference" "SW1" (at 139.7 41.91 0) (effects (font (size 1.27 1.27))))
  (property "Value" "EC11" (at 139.7 59.69 0) (effects (font (size 1.27 1.27))))
  (property "Footprint" "Rotary_Encoder:RotaryEncoder_Alps_EC11E-Switch_Vertical_H20mm" (at 139.7 50.8 0) (effects (font (size 1.27 1.27))
    hide))
  (property "Datasheet" "~" (at 139.7 50.8 0) (effects (font (size 1.27 1.27))
    hide)) (pin "A") (pin "B") (pin "C") (pin "S1") (pin "S2"))
 (symbol
  (lib_id "Device:RotaryEncoder_Switch") (at 139.7 76.2 0) (unit 1) (in_bom yes) (on_board yes) (dnp no)
  (property "Reference" "SW2" (at 139.7 67.31 0) (effects (font (size 1.27 1.27))))
  (property "Value" "EC11" (at 139.7 85.09 0) (effects (font (size 1.27 1.27))))
  (property "Footprint" "Rotary_Encoder:RotaryEncoder_Alps_EC11E-Switch_Vertical_H20mm" (at 139.7 76.2 0) (effects (font (size 1.27 1.27))
    hide))
  (property "Datasheet" "~" (at 139.7 76.2 0) (effects (font (size 1.27 1.27))
    hide)) (pin "A") (pin "B") (pin "C") (pin "S1") (pin "S2"))
 (symbol
  (lib_id "Switch:SW_Push") (at 127 104.14 0) (unit 1) (in_bom yes) (on_board yes) (dnp no)
  (property "Reference" "SW3" (at 127 99.06 0) (effects (font (size 1.27 1.27))))
  (property "Value" "MX key 1" (at 127 109.22 0) (effects (font (size 1.27 1.27))))
  (property "Footprint" "Button_Switch_Keyboard:SW_Cherry_MX_1.00u_PCB" (at 127 104.14 0) (effects (font (size 1.27 1.27))
    hide))
  (property "Datasheet" "~" (at 127 104.14 0) (effects (font (size 1.27 1.27))
    hide)) (pin "1") (pin "2"))
 (symbol
  (lib_id "Switch:SW_Push") (at 127 119.38 0) (unit 1) (in_bom yes) (on_board yes) (dnp no)
  (property "Reference" "SW4" (at 127 114.3 0) (effects (font (size 1.27 1.27))))
  (property "Value" "MX key 2" (at 127 124.46 0) (effects (font (size 1.27 1.27))))
  (property "Footprint" "Button_Switch_Keyboard:SW_Cherry_MX_1.00u_PCB" (at 127 119.38 0) (effects (font (size 1.27 1.27))
    hide))
  (property "Datasheet" "~" (at 127 119.38 0) (effects (font (size 1.27 1.27))
    hide)) (pin "1") (pin "2"))
 (symbol
  (lib_id "Switch:SW_Push") (at 127 134.62 0) (unit 1) (in_bom yes) (on_board yes) (dnp no)
  (property "Reference" "SW5" (at 127 129.54 0) (effects (font (size 1.27 1.27))))
  (property "Value" "MX key 3" (at 127 139.7 0) (effects (font (size 1.27 1.27))))
  (property "Footprint" "Button_Switch_Keyboard:SW_Cherry_MX_1.00u_PCB" (at 127 134.62 0) (effects (font (size 1.27 1.27))
    hide))
  (property "Datasheet" "~" (at 127 134.62 0) (effects (font (size 1.27 1.27))
    hide)) (pin "1") (pin "2"))
 (symbol
  (lib_id "Switch:SW_Push") (at 127 149.86 0) (unit 1) (in_bom yes) (on_board yes) (dnp no)
  (property "Reference" "SW6" (at 127 144.78 0) (effects (font (size 1.27 1.27))))
  (property "Value" "MX key 4" (at 127 154.94 0) (effects (font (size 1.27 1.27))))
  (property "Footprint" "Button_Switch_Keyboard:SW_Cherry_MX_1.00u_PCB" (at 127 149.86 0) (effects (font (size 1.27 1.27))
    hide))
  (property "Datasheet" "~" (at 127 149.86 0) (effects (font (size 1.27 1.27))
    hide)) (pin "1") (pin "2"))
 (symbol
  (lib_id "Switch:SW_Push") (at 215.9 129.54 0) (unit 1) (in_bom yes) (on_board yes) (dnp no)
  (property "Reference" "SW7" (at 215.9 124.46 0) (effects (font (size 1.27 1.27))))
  (property "Value" "MX desk UP" (at 215.9 134.62 0) (effects (font (size 1.27 1.27))))
  (property "Footprint" "Button_Switch_Keyboard:SW_Cherry_MX_1.00u_PCB" (at 215.9 129.54 0) (effects (font (size 1.27 1.27))
    hide))
  (property "Datasheet" "~" (at 215.9 129.54 0) (effects (font (size 1.27 1.27))
    hide)) (pin "1") (pin "2"))
 (symbol
  (lib_id "Switch:SW_Push") (at 215.9 142.24 0) (unit 1) (in_bom yes) (on_board yes) (dnp no)
  (property "Reference" "SW8" (at 215.9 137.16 0) (effects (font (size 1.27 1.27))))
  (property "Value" "MX desk DOWN" (at 215.9 147.32 0) (effects (font (size 1.27 1.27))))
  (property "Footprint" "Button_Switch_Keyboard:SW_Cherry_MX_1.00u_PCB" (at 215.9 142.24 0) (effects (font (size 1.27 1.27))
    hide))
  (property "Datasheet" "~" (at 215.9 142.24 0) (effects (font (size 1.27 1.27))
    hide)) (pin "1") (pin "2"))
 (symbol
  (lib_id "Isolator:PC817") (at 254 58.42 0) (unit 1) (in_bom yes) (on_board yes) (dnp no)
  (property "Reference" "U2" (at 254 49.53 0) (effects (font (size 1.27 1.27))))
  (property "Value" "PC817 UP" (at 254 67.31 0) (effects (font (size 1.27 1.27))))
  (property "Footprint" "Package_DIP:DIP-4_W7.62mm" (at 254 58.42 0) (effects (font (size 1.27 1.27))
    hide))
  (property "Datasheet" "~" (at 254 58.42 0) (effects (font (size 1.27 1.27))
    hide)) (pin "1") (pin "2") (pin "3") (pin "4"))
 (symbol
  (lib_id "Isolator:PC817") (at 254 91.44 0) (unit 1) (in_bom yes) (on_board yes) (dnp no)
  (property "Reference" "U3" (at 254 82.55 0) (effects (font (size 1.27 1.27))))
  (property "Value" "PC817 DOWN" (at 254 100.33 0) (effects (font (size 1.27 1.27))))
  (property "Footprint" "Package_DIP:DIP-4_W7.62mm" (at 254 91.44 0) (effects (font (size 1.27 1.27))
    hide))
  (property "Datasheet" "~" (at 254 91.44 0) (effects (font (size 1.27 1.27))
    hide)) (pin "1") (pin "2") (pin "3") (pin "4"))
 (symbol
  (lib_id "Device:R") (at 205.74 55.88 90) (unit 1) (in_bom yes) (on_board yes) (dnp no)
  (property "Reference" "R1" (at 205.74 53.34 90) (effects (font (size 1.27 1.27))))
  (property "Value" "470" (at 205.74 58.42 90) (effects (font (size 1.27 1.27))))
  (property "Footprint" "Resistor_THT:R_Axial_DIN0207_L6.3mm_D2.5mm_P7.62mm_Horizontal" (at 205.74 55.88 0) (effects (font (size 1.27 1.27))
    hide))
  (property "Datasheet" "~" (at 205.74 55.88 0) (effects (font (size 1.27 1.27))
    hide)) (pin "1") (pin "2"))
 (symbol
  (lib_id "Device:R") (at 205.74 88.9 90) (unit 1) (in_bom yes) (on_board yes) (dnp no)
  (property "Reference" "R2" (at 205.74 86.36 90) (effects (font (size 1.27 1.27))))
  (property "Value" "470" (at 205.74 91.44 90) (effects (font (size 1.27 1.27))))
  (property "Footprint" "Resistor_THT:R_Axial_DIN0207_L6.3mm_D2.5mm_P7.62mm_Horizontal" (at 205.74 88.9 0) (effects (font (size 1.27 1.27))
    hide))
  (property "Datasheet" "~" (at 205.74 88.9 0) (effects (font (size 1.27 1.27))
    hide)) (pin "1") (pin "2"))
 (symbol
  (lib_id "Device:R") (at 205.74 68.58 90) (unit 1) (in_bom yes) (on_board yes) (dnp no)
  (property "Reference" "R3" (at 205.74 66.04 90) (effects (font (size 1.27 1.27))))
  (property "Value" "10k" (at 205.74 71.12 90) (effects (font (size 1.27 1.27))))
  (property "Footprint" "Resistor_THT:R_Axial_DIN0207_L6.3mm_D2.5mm_P7.62mm_Horizontal" (at 205.74 68.58 0) (effects (font (size 1.27 1.27))
    hide))
  (property "Datasheet" "~" (at 205.74 68.58 0) (effects (font (size 1.27 1.27))
    hide)) (pin "1") (pin "2"))
 (symbol
  (lib_id "Device:R") (at 205.74 101.6 90) (unit 1) (in_bom yes) (on_board yes) (dnp no)
  (property "Reference" "R4" (at 205.74 99.06 90) (effects (font (size 1.27 1.27))))
  (property "Value" "10k" (at 205.74 104.14 90) (effects (font (size 1.27 1.27))))
  (property "Footprint" "Resistor_THT:R_Axial_DIN0207_L6.3mm_D2.5mm_P7.62mm_Horizontal" (at 205.74 101.6 0) (effects (font (size 1.27 1.27))
    hide))
  (property "Datasheet" "~" (at 205.74 101.6 0) (effects (font (size 1.27 1.27))
    hide)) (pin "1") (pin "2"))
 (symbol
  (lib_id "Connector_Generic:Conn_01x04") (at 50.8 152.4 0) (unit 1) (in_bom yes) (on_board yes) (dnp no)
  (property "Reference" "J2" (at 50.8 147.32 0) (effects (font (size 1.27 1.27))))
  (property "Value" "VL53L1X sensor" (at 50.8 161.29 0) (effects (font (size 1.27 1.27))))
  (property "Footprint" "Connector_PinHeader_2.54mm:PinHeader_1x04_P2.54mm_Vertical" (at 50.8 152.4 0) (effects (font (size 1.27 1.27))
    hide))
  (property "Datasheet" "~" (at 50.8 152.4 0) (effects (font (size 1.27 1.27))
    hide)) (pin "1") (pin "2") (pin "3") (pin "4"))
 (symbol
  (lib_id "Connector_Generic:Conn_01x03") (at 264.16 129.54 0) (unit 1) (in_bom yes) (on_board yes) (dnp no)
  (property "Reference" "J3" (at 264.16 124.46 0) (effects (font (size 1.27 1.27))))
  (property "Value" "Desk" (at 264.16 138.43 0) (effects (font (size 1.27 1.27))))
  (property "Footprint" "TerminalBlock_Phoenix:TerminalBlock_Phoenix_MKDS-1,5-3-5.08_1x03_P5.08mm_Horizontal" (at 264.16 129.54 0) (effects (font (size 1.27 1.27))
    hide))
  (property "Datasheet" "~" (at 264.16 129.54 0) (effects (font (size 1.27 1.27))
    hide)) (pin "1") (pin "2") (pin "3"))
 (symbol
  (lib_id "Mechanical:MountingHole") (at 25.4 190.5 0) (unit 1) (in_bom yes) (on_board yes) (dnp no)
  (property "Reference" "H1" (at 25.4 185.42 0) (effects (font (size 1.27 1.27))))
  (property "Value" "M3" (at 25.4 195.58 0) (effects (font (size 1.27 1.27))))
  (property "Footprint" "MountingHole:MountingHole_3.2mm_M3" (at 25.4 190.5 0) (effects (font (size 1.27 1.27))
    hide))
  (property "Datasheet" "~" (at 25.4 190.5 0) (effects (font (size 1.27 1.27))
    hide)))
 (symbol
  (lib_id "Mechanical:MountingHole") (at 38.1 190.5 0) (unit 1) (in_bom yes) (on_board yes) (dnp no)
  (property "Reference" "H2" (at 38.1 185.42 0) (effects (font (size 1.27 1.27))))
  (property "Value" "M3" (at 38.1 195.58 0) (effects (font (size 1.27 1.27))))
  (property "Footprint" "MountingHole:MountingHole_3.2mm_M3" (at 38.1 190.5 0) (effects (font (size 1.27 1.27))
    hide))
  (property "Datasheet" "~" (at 38.1 190.5 0) (effects (font (size 1.27 1.27))
    hide)))
 (symbol
  (lib_id "Mechanical:MountingHole") (at 50.8 190.5 0) (unit 1) (in_bom yes) (on_board yes) (dnp no)
  (property "Reference" "H3" (at 50.8 185.42 0) (effects (font (size 1.27 1.27))))
  (property "Value" "M3" (at 50.8 195.58 0) (effects (font (size 1.27 1.27))))
  (property "Footprint" "MountingHole:MountingHole_3.2mm_M3" (at 50.8 190.5 0) (effects (font (size 1.27 1.27))
    hide))
  (property "Datasheet" "~" (at 50.8 190.5 0) (effects (font (size 1.27 1.27))
    hide)))
 (symbol
  (lib_id "Mechanical:MountingHole") (at 63.5 190.5 0) (unit 1) (in_bom yes) (on_board yes) (dnp no)
  (property "Reference" "H4" (at 63.5 185.42 0) (effects (font (size 1.27 1.27))))
  (property "Value" "M3" (at 63.5 195.58 0) (effects (font (size 1.27 1.27))))
  (property "Footprint" "MountingHole:MountingHole_3.2mm_M3" (at 63.5 190.5 0) (effects (font (size 1.27 1.27))
    hide))
  (property "Datasheet" "~" (at 63.5 190.5 0) (effects (font (size 1.27 1.27))
    hide)))
 (symbol
  (lib_id "Mechanical:MountingHole") (at 76.2 190.5 0) (unit 1) (in_bom yes) (on_board yes) (dnp no)
  (property "Reference" "H5" (at 76.2 185.42 0) (effects (font (size 1.27 1.27))))
  (property "Value" "M3" (at 76.2 195.58 0) (effects (font (size 1.27 1.27))))
  (property "Footprint" "MountingHole:MountingHole_3.2mm_M3" (at 76.2 190.5 0) (effects (font (size 1.27 1.27))
    hide))
  (property "Datasheet" "~" (at 76.2 190.5 0) (effects (font (size 1.27 1.27))
    hide)))
 (text "Microcontroller" (at 38.1 38.1 0) (effects (font (size 2.5 2.5)) (justify left bottom)))
 (text "Display + distance sensor (I2C)" (at 25.4 111.76 0) (effects (font (size 2.5 2.5)) (justify left bottom)))
 (text "OLED 0x3C, VL53L1X 0x29" (at 25.4 116.84 0) (effects (font (size 1.5 1.5)) (justify left bottom)))
 (text "Encoders + MX keys" (at 116.84 38.1 0) (effects (font (size 2.5 2.5)) (justify left bottom)))
 (text "Desk (galvanically isolated)" (at 187.96 38.1 0) (effects (font (size 2.5 2.5)) (justify left bottom)))
 (text "DESK_* nets have NO connection to the ESP!" (at 187.96 43.18 0) (effects (font (size 1.5 1.5)) (justify left bottom)))
 (text "GPIO high = LED on = button pressed." (at 187.96 111.76 0) (effects (font (size 1.5 1.5)) (justify left bottom)))
 (text "10k keeps the output off during boot." (at 187.96 115.57 0) (effects (font (size 1.5 1.5)) (justify left bottom)))
 (text "The desk switches VCC to M1/M2. Buttons and optocouplers" (at 187.96 153.67 0) (effects (font (size 1.5 1.5)) (justify left bottom)))
 (text "are in parallel: the buttons work without the ESP." (at 187.96 157.48 0) (effects (font (size 1.5 1.5)) (justify left bottom)))
 (text "Mounting M3" (at 25.4 182.88 0) (effects (font (size 2 2)) (justify left bottom)))
 (sheet_instances (path ""
   (page "1"))))
